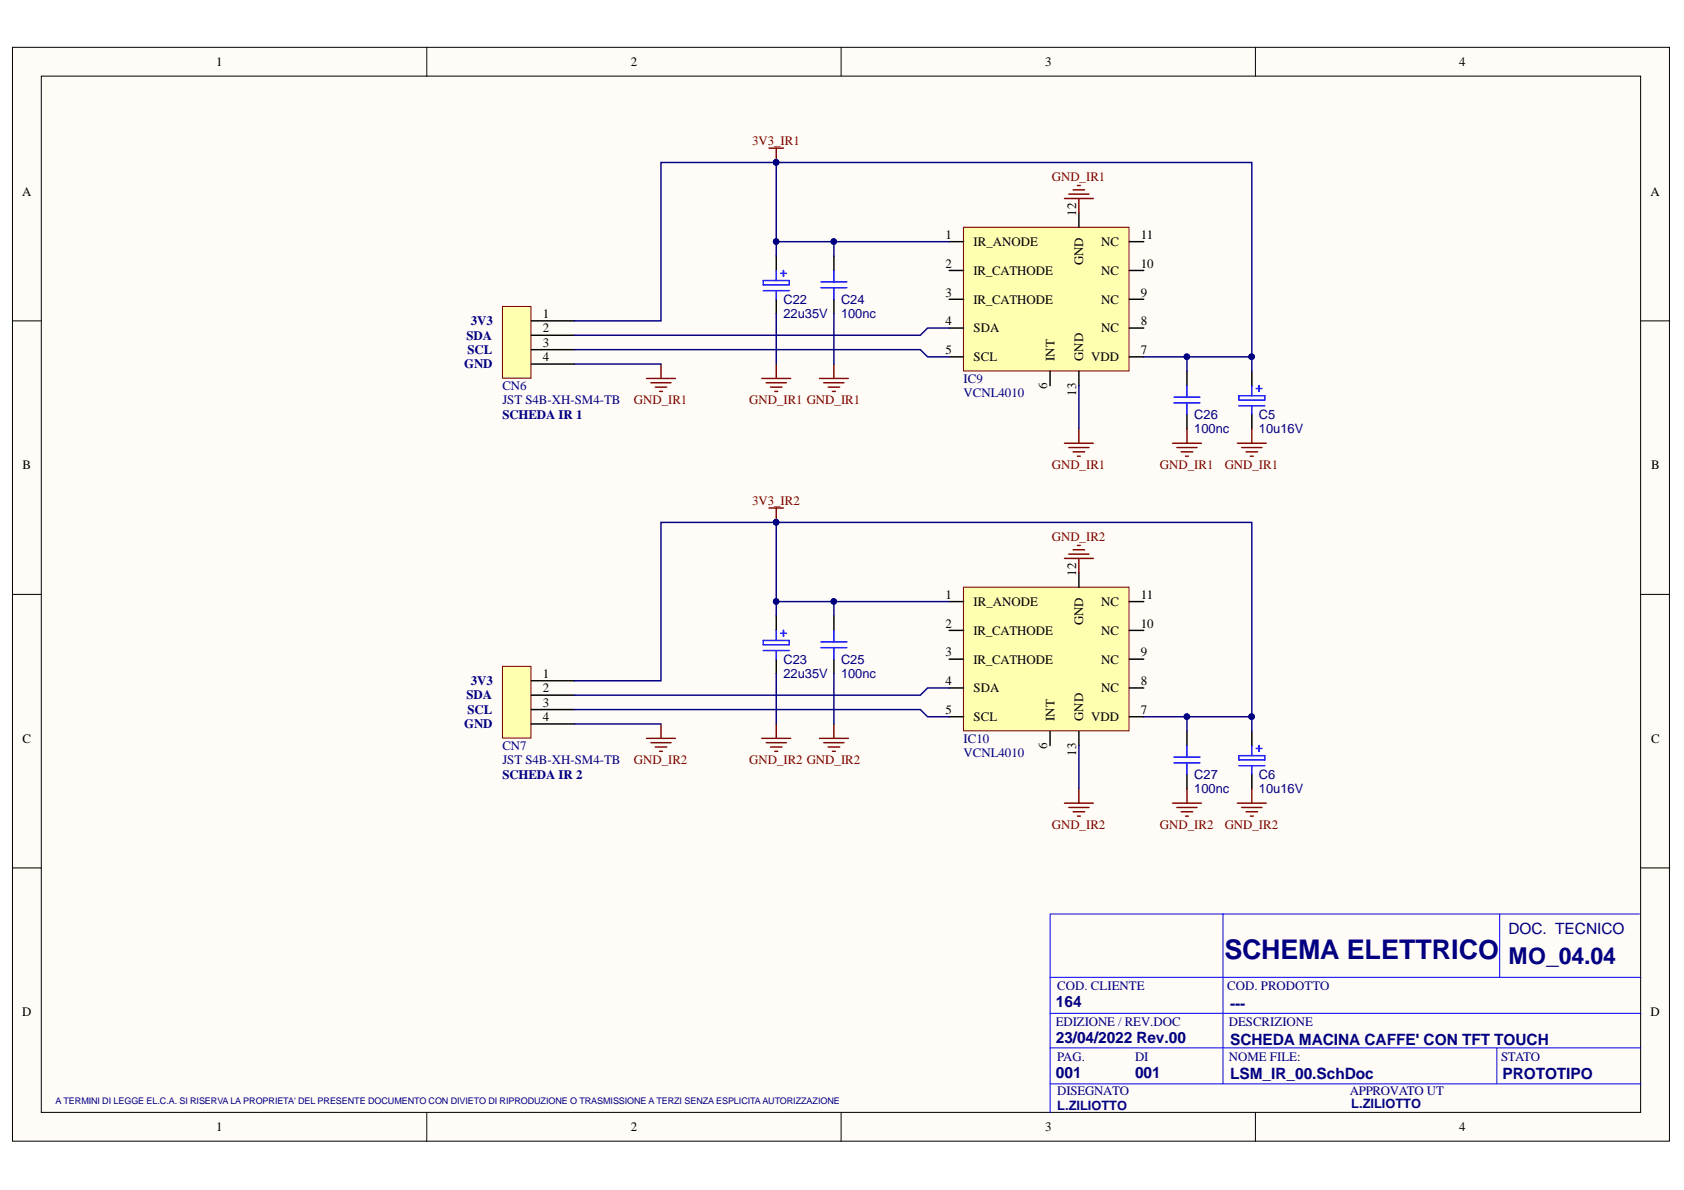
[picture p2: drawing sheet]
<svg xmlns="http://www.w3.org/2000/svg" width="297mm" height="210mm" viewBox="0 0 297 210" stroke-linecap="round" stroke-linejoin="round" font-family="sans-serif">
<g fill="#fffcf8" stroke="#000" stroke-width=".18">
<path d="M2.2 8.3h292.3v193h-292.3z"/>
<path d="M7.3 13.4h282.1v182.8h-282.1z"/>
</g>
<path d="M75.3 8.3v5.1M148.4 8.3v5.1M221.4 8.3v5.1M2.2 56.6h5.1M289.4 56.6h5.1M2.2 104.8h5.1M289.4 104.8h5.1M2.2 153.1h5.1M289.4 153.1h5.1M75.3 196.3v5M148.4 196.3v5M221.4 196.3v5" fill="none" stroke="#000" stroke-width=".18"/>
<path d="M185.2 172.4h104.2M185.2 178.7h104.2M215.7 161.2v30M264.5 161.2v11.2M289.2 161.2h-104v35.1M185.2 184.8h104.2M185.2 191.2h104.2" fill="none" stroke="#00f" stroke-width=".18"/>
<path d="M88.6 54.1h5.1v12.6h-5.1z" fill="#ffffb0" stroke="#800000" stroke-width=".18"/>
<path d="M93.7 56.6h7.6M93.7 59.1h7.6M93.7 61.7h7.6M93.7 64.2h7.6" fill="none" stroke="#000" stroke-width=".25"/>
<path d="M169.9 40.1h29.2v25.3h-29.2z" fill="#ffffb0" stroke="#800000" stroke-width=".18"/>
<g fill="none" stroke="#000" stroke-width=".25">
<path d="M190.3 37.6v2.5M136.9 45.2v2.5M136.9 52.8v2.5M147.1 45.2v2.5M147.1 52.8v2.5M167.4 47.7h2.6M167.4 42.6h2.6M167.4 52.8h2.6M167.4 57.9h2.6M199.2 47.7h2.5M199.2 42.6h2.5M199.2 52.8h2.5"/>
<path d="M199.2 57.9h2.5M167.4 62.9h2.6M185.2 65.5v2.5M190.3 65.5v2.5M199.2 62.9h2.5M209.4 65.5v2.5M209.4 73.1v2.5M220.8 65.5v2.5M220.8 73.1v2.5"/>
</g>
<g fill="none" stroke="#00f" stroke-width=".25">
<path d="M134.6 49.5h4.6v.7h-4.6zM134.6 51.3h4.6M136.9 47.7v1.8M136.9 51.3v1.5M137.7 48.2h1M138.2 47.7v1M144.8 50.8h4.6M144.8 49.7h4.6M147.1 47.7v2M147.1 50.8v2M207.1 71.1h4.6M207.1 70.1h4.6"/>
<path d="M209.4 68v2.1M209.4 71.1v2M218.5 69.8h4.6v.8h-4.6zM218.5 71.6h4.6M220.8 68v1.8M220.8 71.6v1.5M221.6 68.5h1M222.1 68v1"/>
</g>
<g fill="none" stroke="#800000" stroke-width=".25">
<path d="M135.7 26.1h2.5M136.9 26.1v2.6M187.8 35h5M188.5 34.2h3.6M189.3 33.5h2M190 32.7h.6M190.3 35v2.6M114 66.8h5.1M114.8 67.5h3.6M115.6 68.3h2M116.3 69h.5M116.6 64.2v2.6"/>
<path d="M134.4 66.8h5.1M135.1 67.5h3.6M135.9 68.3h2M136.7 69h.5M136.9 64.2v2.6M144.5 66.8h5.1M145.3 67.5h3.6M146.1 68.3h2M146.8 69h.5M147.1 64.2v2.6M187.8 78.2h5M188.5 78.9h3.6"/>
<path d="M189.3 79.7h2M190.3 75.6v2.6M206.8 78.2h5.1M207.6 78.9h3.5M208.4 79.7h2M209.4 75.6v2.6M218.3 78.2h5M219 78.9h3.6M219.8 79.7h2M220.8 75.6v2.6M190 80.5h.6M209.1 80.5h.5"/>
<path d="M220.6 80.5h.5"/>
</g>
<circle cx="136.9" cy="28.6" r=".48" fill="#000080" stroke="#000080" stroke-width=".18"/>
<path d="M88.6 117.5h5.1v12.7h-5.1z" fill="#ffffb0" stroke="#800000" stroke-width=".18"/>
<path d="M93.7 120.1h7.6M93.7 122.6h7.6M93.7 125.2h7.6M93.7 127.7h7.6" fill="none" stroke="#000" stroke-width=".25"/>
<path d="M169.9 103.6h29.2v25.3h-29.2z" fill="#ffffb0" stroke="#800000" stroke-width=".18"/>
<g fill="none" stroke="#000" stroke-width=".25">
<path d="M136.9 108.7v2.5M136.9 116.3v2.5M147.1 108.7v2.5M147.1 116.3v2.5M167.4 111.2h2.6M167.4 106.1h2.6M167.4 116.3h2.6M190.3 101v2.6M199.2 111.2h2.5M199.2 106.1h2.5M199.2 116.3h2.5M167.4 121.4h2.6"/>
<path d="M167.4 126.4h2.6M185.2 129v2.5M190.3 129v2.5M199.2 121.4h2.5M199.2 126.4h2.5M209.4 129v2.5M209.4 136.6v2.5M220.8 129v2.5M220.8 136.6v2.5"/>
</g>
<g fill="none" stroke="#00f" stroke-width=".25">
<path d="M134.6 113h4.6v.7h-4.6zM134.6 114.7h4.6M136.9 111.2v1.8M136.9 114.7v1.6M137.7 111.7h1M138.2 111.2v1M144.8 114.2h4.6M144.8 113.2h4.6M147.1 111.2v2M147.1 114.2v2.1M207.1 134.6h4.6M207.1 133.5h4.6"/>
<path d="M209.4 131.5v2M209.4 134.6v2M218.5 133.3h4.6v.7h-4.6zM218.5 135.1h4.6M220.8 131.5v1.8M220.8 135.1v1.5M221.6 132h1M222.1 131.5v1"/>
</g>
<g fill="none" stroke="#800000" stroke-width=".25">
<path d="M135.7 89.6h2.5M136.9 89.6v2.5M187.8 98.5h5M188.5 97.7h3.6M189.3 97h2M190 96.2h.6M190.3 98.5v2.5M114 130.2h5.1M114.8 131h3.6M115.6 131.8h2M116.3 132.5h.5M116.6 127.7v2.5"/>
<path d="M134.4 130.2h5.1M135.1 131h3.6M135.9 131.8h2M136.7 132.5h.5M136.9 127.7v2.5M144.5 130.2h5.1M145.3 131h3.6M146.1 131.8h2M146.8 132.5h.5M147.1 127.7v2.5M190.3 139.1v2.6M209.4 139.1v2.6"/>
<path d="M220.8 139.1v2.6M187.8 141.7h5M188.5 142.4h3.6M189.3 143.2h2M190 144h.6M206.8 141.7h5.1M207.6 142.4h3.5M208.4 143.2h2M209.1 144h.5M218.3 141.7h5M219 142.4h3.6M219.8 143.2h2"/>
<path d="M220.6 144h.5"/>
</g>
<g fill="#000080" stroke="#000080" stroke-width=".18">
<circle cx="136.9" cy="92.1" r=".48"/>
<circle cx="220.8" cy="62.9" r=".49"/>
<circle cx="209.3" cy="62.9" r=".48"/>
<circle cx="136.9" cy="42.6" r=".48"/>
<circle cx="147.1" cy="42.6" r=".48"/>
<circle cx="136.9" cy="28.6" r=".48"/>
<circle cx="220.8" cy="126.4" r=".49"/>
<circle cx="209.3" cy="126.4" r=".48"/>
<circle cx="136.9" cy="106.1" r=".48"/>
<circle cx="147.1" cy="106.1" r=".48"/>
</g>
<path d="M264 184.8v6.4" fill="none" stroke="#0000bf" stroke-width=".18"/>
<g fill="none" stroke="#000080" stroke-width=".25">
<path d="M136.9 28.7h83.9v34.2h-19.1M136.9 42.6v2.6M136.9 55.3v8.9M147.1 42.6v2.6M147.1 55.3v8.9M167.4 57.9h-3.8l-1.3 1.2h-61M167.4 42.6h-30.5v-13.9h-20.3v27.9h-15.3M101.3 61.7h61l1.3 1.2h3.8M101.3 64.2h15.3M190.3 68v7.6M209.4 62.9v2.6M220.8 62.9v2.6"/>
<path d="M136.9 92.1h83.9v34.3h-19.1M136.9 106.1v2.6M136.9 118.8v8.9M147.1 106.1v2.6M147.1 118.8v8.9M167.4 106.1h-30.5v-14h-20.3v28h-15.3M101.3 125.2h61l1.3 1.2h3.8M101.3 127.7h15.3M167.4 121.4h-3.8l-1.3 1.2h-61M190.3 131.5v7.6M209.4 126.4v2.6M220.8 126.4v2.6"/>
</g>
<text font-size="4.8" fill="#000080" x="216" y="169.1">SCHEMA ELETTRICO</text>
<text font-size="4.1" fill="#000080" x="266.1" y="170">MO_04.04</text>
<g font-size="2.7" fill="#000080">
<text x="266.1" y="164.7">DOC. TECNICO</text>
<text x="186.2" y="177.6">164</text>
<text x="217" y="177.9">---</text>
<text x="186.2" y="184">23/04/2022 Rev.00</text>
<text x="217" y="184.3">SCHEDA MACINA CAFFE' CON TFT TOUCH</text>
<text x="186.2" y="190.1">001</text>
<text x="200.2" y="190.1">001</text>
<text x="217" y="190.4">LSM_IR_00.SchDoc</text>
<text x="265" y="190.4">PROTOTIPO</text>
</g>
<g font-size="2.3">
<text x="38.2" y="11.7">1</text>
<text x="111.2" y="11.7">2</text>
<text x="184.3" y="11.7">3</text>
<text x="257.4" y="11.7">4</text>
<text x="3.9" y="34.5">A</text>
<text x="291.1" y="34.5">A</text>
<text x="189.8" y="38.1" transform="rotate(-90 189.8 38.1)">12</text>
<text x="166.8" y="47.2">2</text>
<text x="166.8" y="42.1">1</text>
<text x="171.7" y="43.4">IR_ANODE</text>
<text x="191.1" y="46.8" transform="rotate(-90 191.1 46.8)">GND</text>
<text x="194.2" y="43.4">NC</text>
<text x="201.2" y="42.1">11</text>
<text x="201.2" y="47.2">10</text>
<text x="166.8" y="52.3">3</text>
<text x="171.7" y="48.5">IR_CATHODE</text>
<text x="171.7" y="53.6">IR_CATHODE</text>
<text x="194.2" y="48.5">NC</text>
<text x="194.2" y="53.6">NC</text>
<text x="201.2" y="52.3">9</text>
<text x="95.7" y="56.1">1</text>
<text x="95.7" y="58.6">2</text>
<text x="166.8" y="57.4">4</text>
<text x="171.7" y="58.6">SDA</text>
<text x="194.2" y="58.6">NC</text>
<text x="201.2" y="57.4">8</text>
<text x="95.7" y="61.2">3</text>
<text x="95.7" y="63.7">4</text>
<text x="166.8" y="62.4">5</text>
<text x="171.7" y="63.7">SCL</text>
<text x="186" y="63.7" transform="rotate(-90 186 63.7)">INT</text>
<text x="191.1" y="63.7" transform="rotate(-90 191.1 63.7)">GND</text>
<text x="192.5" y="63.7">VDD</text>
<text x="201.2" y="62.4">7</text>
<text x="184.7" y="68.7" transform="rotate(-90 184.7 68.7)">6</text>
<text x="189.8" y="69.8" transform="rotate(-90 189.8 69.8)">13</text>
<text x="4" y="82.8">B</text>
<text x="291.2" y="82.8">B</text>
<text x="189.8" y="101.5" transform="rotate(-90 189.8 101.5)">12</text>
<text x="166.8" y="105.6">1</text>
<text x="171.7" y="106.9">IR_ANODE</text>
<text x="194.2" y="106.9">NC</text>
<text x="201.2" y="105.6">11</text>
<text x="166.8" y="110.7">2</text>
<text x="171.7" y="112">IR_CATHODE</text>
<text x="191.1" y="110.3" transform="rotate(-90 191.1 110.3)">GND</text>
<text x="194.2" y="112">NC</text>
<text x="201.2" y="110.7">10</text>
<text x="95.7" y="119.6">1</text>
<text x="166.8" y="115.8">3</text>
<text x="171.7" y="117">IR_CATHODE</text>
<text x="194.2" y="117">NC</text>
<text x="201.2" y="115.8">9</text>
<text x="95.7" y="122.1">2</text>
<text x="95.7" y="124.6">3</text>
<text x="166.8" y="120.8">4</text>
<text x="166.8" y="125.9">5</text>
<text x="171.7" y="122.1">SDA</text>
<text x="194.2" y="122.1">NC</text>
<text x="201.2" y="120.8">8</text>
<text x="201.2" y="125.9">7</text>
<text x="4" y="131">C</text>
<text x="95.7" y="127.2">4</text>
<text x="171.7" y="127.2">SCL</text>
<text x="186" y="127.2" transform="rotate(-90 186 127.2)">INT</text>
<text x="191.1" y="127.2" transform="rotate(-90 191.1 127.2)">GND</text>
<text x="192.5" y="127.2">VDD</text>
<text x="291.2" y="131">C</text>
<text x="184.7" y="132.1" transform="rotate(-90 184.7 132.1)">6</text>
<text x="189.8" y="133.3" transform="rotate(-90 189.8 133.3)">13</text>
<text x="3.9" y="179.2">D</text>
<text x="291.1" y="179.2">D</text>
<text x="38.2" y="199.6">1</text>
<text x="111.2" y="199.6">2</text>
<text x="184.3" y="199.6">3</text>
<text x="257.4" y="199.6">4</text>
</g>
<g font-size="2.3" fill="#800000">
<text x="132.7" y="25.6">3V3_IR1</text>
<text x="185.5" y="32">GND_IR1</text>
<text x="111.8" y="71.3">GND_IR1</text>
<text x="132.1" y="71.3">GND_IR1 GND_IR1</text>
<text x="185.5" y="82.8">GND_IR1</text>
<text x="204.6" y="82.8">GND_IR1</text>
<text x="216" y="82.8">GND_IR1</text>
<text x="132.7" y="89.1">3V3_IR2</text>
<text x="185.5" y="95.5">GND_IR2</text>
<text x="111.8" y="134.8">GND_IR2</text>
<text x="132.1" y="134.8">GND_IR2 GND_IR2</text>
<text x="185.5" y="146.2">GND_IR2</text>
<text x="204.6" y="146.2">GND_IR2</text>
<text x="216" y="146.2">GND_IR2</text>
</g>
<g font-size="2.3" fill="#000080">
<text x="138.2" y="53.6">C22</text>
<text x="148.3" y="53.6">C24</text>
<text x="82.3" y="59.9">SDA</text>
<text x="83" y="57.4">3V3</text>
<text x="138.2" y="56.1">22u35V</text>
<text x="148.3" y="56.1">100nc</text>
<text x="81.8" y="65">GND</text>
<text x="82.4" y="62.4">SCL</text>
<text x="88.6" y="68.8">CN6</text>
<text x="88.6" y="71.3">JST S4B-XH-SM4-TB</text>
<text x="170" y="67.5">IC9</text>
<text x="170" y="70.1">VCNL4010</text>
<text x="88.6" y="73.9">SCHEDA IR 1</text>
<text x="210.6" y="73.9">C26</text>
<text x="210.6" y="76.4">100nc</text>
<text x="222.1" y="73.9">C5</text>
<text x="222.1" y="76.4">10u16V</text>
<text x="138.2" y="117">C23</text>
<text x="138.2" y="119.6">22u35V</text>
<text x="148.3" y="117">C25</text>
<text x="148.3" y="119.6">100nc</text>
<text x="82.3" y="123.4">SDA</text>
<text x="82.4" y="125.9">SCL</text>
<text x="83" y="120.8">3V3</text>
<text x="81.8" y="128.5">GND</text>
<text x="170" y="131">IC10</text>
<text x="88.6" y="132.3">CN7</text>
<text x="88.6" y="134.8">JST S4B-XH-SM4-TB</text>
<text x="88.6" y="137.4">SCHEDA IR 2</text>
<text x="170" y="133.6">VCNL4010</text>
<text x="210.6" y="137.4">C27</text>
<text x="222.1" y="137.4">C6</text>
<text x="210.6" y="139.9">100nc</text>
<text x="222.1" y="139.9">10u16V</text>
<text x="186.5" y="174.7">COD. CLIENTE</text>
<text x="216.5" y="174.7">COD. PRODOTTO</text>
<text x="186.2" y="181.1">EDIZIONE / REV.DOC</text>
<text x="216.7" y="181.1">DESCRIZIONE</text>
<text x="186.5" y="187.1">PAG.</text>
<text x="200.2" y="187.1">DI</text>
<text x="216.7" y="187.1">NOME FILE:</text>
<text x="264.8" y="187.1">STATO</text>
<text x="186.5" y="193.2">DISEGNATO</text>
<text x="186.5" y="195.8">L.ZILIOTTO</text>
<text x="238.1" y="193.2">APPROVATO UT</text>
<text x="238.4" y="195.5">L.ZILIOTTO</text>
</g>
<text font-size="1.6" fill="#000080" x="9.8" y="194.7">A TERMINI DI LEGGE EL.C.A. SI RISERVA LA PROPRIETA' DEL PRESENTE DOCUMENTO CON DIVIETO DI RIPRODUZIONE O TRASMISSIONE A TERZI SENZA ESPLICITAAUTORIZZAZIONE</text>
</svg>
